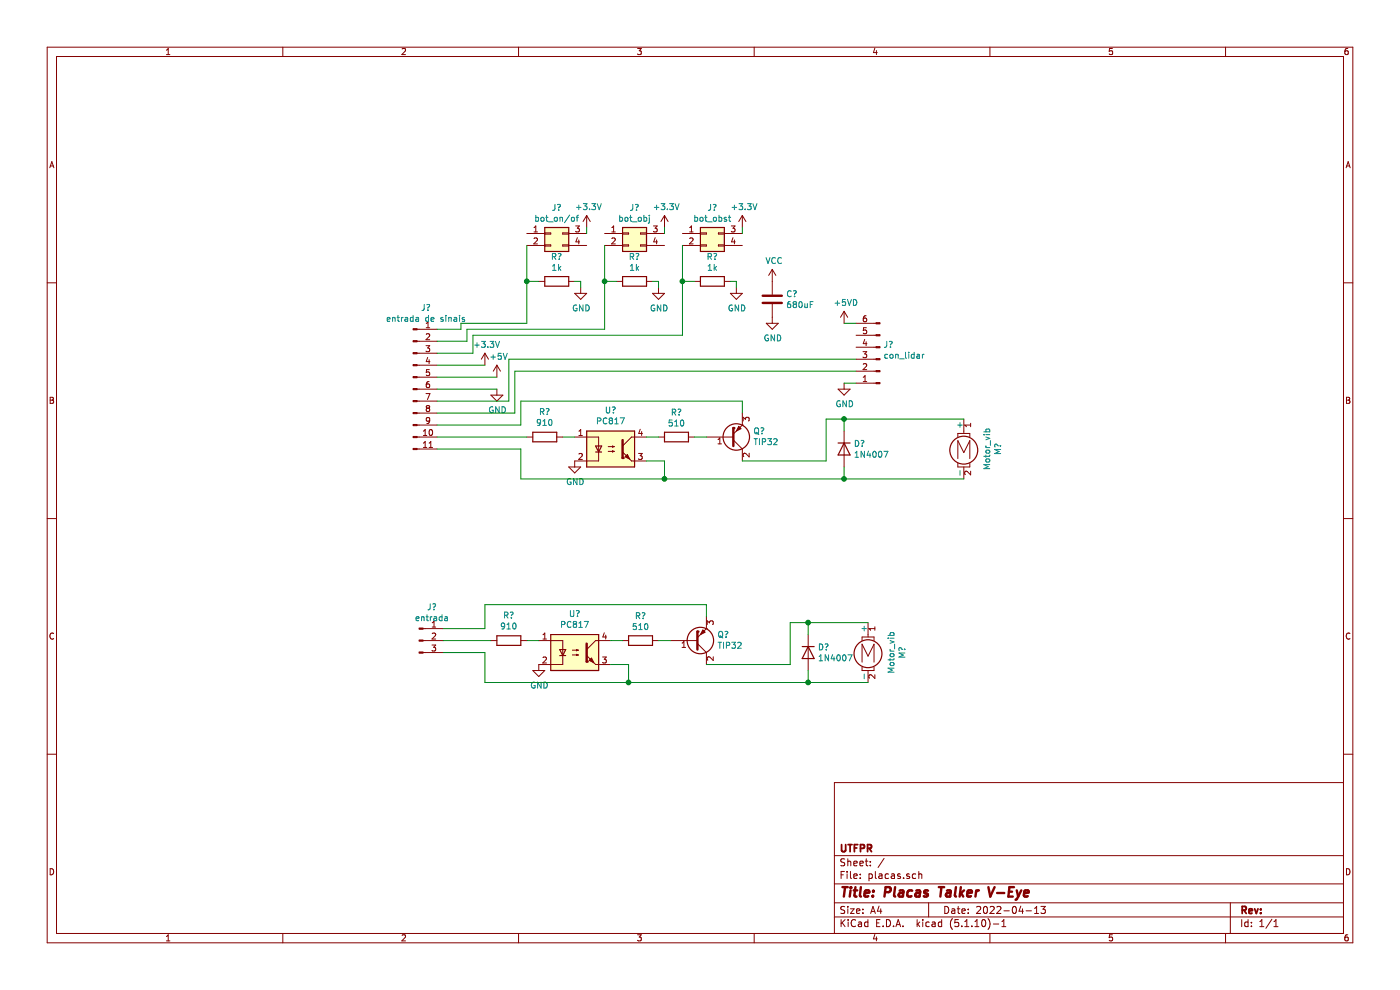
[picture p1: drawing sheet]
EESchema Schematic File Version 4
EELAYER 30 0
EELAYER END
$Descr A4 11693 8268
encoding utf-8
Sheet 1 1
Title "Placas Talker V-Eye"
Date "2022-04-13"
Rev ""
Comp "UTFPR"
Comment1 ""
Comment2 ""
Comment3 ""
Comment4 ""
$EndDescr
$Comp
L Device:C C?
U 1 1
P 6450 2500
F 0 "C?" H 6565 2546 50  0000 L CNN
F 1 "680uF" H 6565 2455 50  0000 L CNN
F 2 "" H 6488 2350 50  0001 C CNN
F 3 "~" H 6450 2500 50  0001 C CNN
	1    6450 2500
	1    0    0    -1  
$EndComp
$Comp
L Connector_Generic:Conn_02x02_Top_Bottom J?
U 1 1
P 5250 1950
F 0 "J?" H 5300 2167 50  0000 C CNN
F 1 "bot_obj" H 5300 2076 50  0000 C CNN
F 2 "" H 5250 1950 50  0001 C CNN
F 3 "~" H 5250 1950 50  0001 C CNN
	1    5250 1950
	1    0    0    -1  
$EndComp
$Comp
L Connector_Generic:Conn_02x02_Top_Bottom J?
U 1 1
P 5900 1950
F 0 "J?" H 5950 2167 50  0000 C CNN
F 1 "bot_obst" H 5950 2076 50  0000 C CNN
F 2 "" H 5900 1950 50  0001 C CNN
F 3 "~" H 5900 1950 50  0001 C CNN
	1    5900 1950
	1    0    0    -1  
$EndComp
$Comp
L Connector_Generic:Conn_02x02_Top_Bottom J?
U 1 1
P 4600 1950
F 0 "J?" H 4650 2167 50  0000 C CNN
F 1 "bot_on/of" H 4650 2076 50  0000 C CNN
F 2 "" H 4600 1950 50  0001 C CNN
F 3 "~" H 4600 1950 50  0001 C CNN
	1    4600 1950
	1    0    0    -1  
$EndComp
$Comp
L Transistor_BJT:TIP2955 Q?
U 1 1
P 6100 3650
F 0 "Q?" H 6291 3604 50  0000 L CNN
F 1 "TIP32" H 6291 3695 50  0000 L CNN
F 2 "Package_TO_SOT_THT:TO-218-3_Vertical" H 6300 3575 50  0001 L CIN
F 3 "" H 6100 3650 50  0001 L CNN
	1    6100 3650
	1    0    0    1   
$EndComp
$Comp
L Isolator:PC817 U?
U 1 1
P 5100 3750
F 0 "U?" H 5100 4075 50  0000 C CNN
F 1 "PC817" H 5100 3984 50  0000 C CNN
F 2 "Package_DIP:DIP-4_W7.62mm" H 4900 3550 50  0001 L CIN
F 3 "http://www.soselectronic.cz/a_info/resource/d/pc817.pdf" H 5100 3750 50  0001 L CNN
	1    5100 3750
	1    0    0    -1  
$EndComp
$Comp
L Device:R R?
U 1 1
P 4550 3650
F 0 "R?" V 4757 3650 50  0000 C CNN
F 1 "910" V 4666 3650 50  0000 C CNN
F 2 "" V 4480 3650 50  0001 C CNN
F 3 "~" H 4550 3650 50  0001 C CNN
	1    4550 3650
	0    -1   -1   0   
$EndComp
$Comp
L Device:R R?
U 1 1
P 5650 3650
F 0 "R?" V 5443 3650 50  0000 C CNN
F 1 "510" V 5534 3650 50  0000 C CNN
F 2 "" V 5580 3650 50  0001 C CNN
F 3 "~" H 5650 3650 50  0001 C CNN
	1    5650 3650
	0    1    1    0   
$EndComp
Wire Wire Line
	4800 3650 4700 3650
Wire Wire Line
	5400 3650 5500 3650
Wire Wire Line
	5800 3650 5900 3650
Wire Wire Line
	5400 3850 5550 3850
Wire Wire Line
	5550 3850 5550 4000
Wire Wire Line
	6200 3450 6200 3350
Wire Wire Line
	4400 3650 3650 3650
Wire Wire Line
	6200 3350 4350 3350
Wire Wire Line
	4350 3350 4350 3550
Wire Wire Line
	5550 4000 7050 4000
Connection ~ 5550 4000
$Comp
L Diode:1N4007 D?
U 1 1
P 7050 3750
F 0 "D?" V 7004 3830 50  0000 L CNN
F 1 "1N4007" V 7095 3830 50  0000 L CNN
F 2 "Diode_THT:D_DO-41_SOD81_P10.16mm_Horizontal" H 7050 3575 50  0001 C CNN
F 3 "http://www.vishay.com/docs/88503/1n4001.pdf" H 7050 3750 50  0001 C CNN
	1    7050 3750
	0    1    1    0   
$EndComp
Wire Wire Line
	7050 3500 7050 3600
Wire Wire Line
	7050 3900 7050 4000
Wire Wire Line
	6200 3850 6900 3850
Wire Wire Line
	6900 3850 6900 3500
Wire Wire Line
	6900 3500 7050 3500
$Comp
L power:GND #PWR?
U 1 1
P 4800 3850
F 0 "#PWR?" H 4800 3600 50  0001 C CNN
F 1 "GND" H 4805 3677 50  0000 C CNN
F 2 "" H 4800 3850 50  0001 C CNN
F 3 "" H 4800 3850 50  0001 C CNN
	1    4800 3850
	1    0    0    -1  
$EndComp
$Comp
L power:GND #PWR?
U 1 1
P 6450 2650
F 0 "#PWR?" H 6450 2400 50  0001 C CNN
F 1 "GND" H 6455 2477 50  0000 C CNN
F 2 "" H 6450 2650 50  0001 C CNN
F 3 "" H 6450 2650 50  0001 C CNN
	1    6450 2650
	1    0    0    -1  
$EndComp
$Comp
L power:VCC #PWR?
U 1 1
P 6450 2350
F 0 "#PWR?" H 6450 2200 50  0001 C CNN
F 1 "VCC" H 6465 2523 50  0000 C CNN
F 2 "" H 6450 2350 50  0001 C CNN
F 3 "" H 6450 2350 50  0001 C CNN
	1    6450 2350
	1    0    0    -1  
$EndComp
$Comp
L power:GND #PWR?
U 1 1
P 4150 3250
F 0 "#PWR?" H 4150 3000 50  0001 C CNN
F 1 "GND" H 4155 3077 50  0000 C CNN
F 2 "" H 4150 3250 50  0001 C CNN
F 3 "" H 4150 3250 50  0001 C CNN
	1    4150 3250
	1    0    0    -1  
$EndComp
Wire Wire Line
	3650 3550 4350 3550
Wire Wire Line
	3650 3450 4300 3450
Wire Wire Line
	4300 3450 4300 3100
Wire Wire Line
	4350 3750 4350 4000
Wire Wire Line
	4350 4000 5550 4000
Wire Wire Line
	3650 3750 4350 3750
Wire Wire Line
	3650 3250 4150 3250
$Comp
L power:GND #PWR?
U 1 1
P 4850 2400
F 0 "#PWR?" H 4850 2150 50  0001 C CNN
F 1 "GND" H 4855 2227 50  0000 C CNN
F 2 "" H 4850 2400 50  0001 C CNN
F 3 "" H 4850 2400 50  0001 C CNN
	1    4850 2400
	1    0    0    -1  
$EndComp
Wire Wire Line
	4800 2350 4850 2350
Wire Wire Line
	4850 2350 4850 2400
Wire Wire Line
	4900 1900 4900 1950
$Comp
L Connector:Conn_01x11_Male J?
U 1 1
P 3450 3250
F 0 "J?" H 3558 3931 50  0000 C CNN
F 1 "entrada de sinais" H 3558 3840 50  0000 C CNN
F 2 "" H 3450 3250 50  0001 C CNN
F 3 "~" H 3450 3250 50  0001 C CNN
	1    3450 3250
	1    0    0    -1  
$EndComp
$Comp
L power:+3.3V #PWR?
U 1 1
P 4050 3050
F 0 "#PWR?" H 4050 2900 50  0001 C CNN
F 1 "+3.3V" H 4065 3223 50  0000 C CNN
F 2 "" H 4050 3050 50  0001 C CNN
F 3 "" H 4050 3050 50  0001 C CNN
	1    4050 3050
	1    0    0    -1  
$EndComp
Wire Wire Line
	4050 3050 3650 3050
$Comp
L power:+3.3V #PWR?
U 1 1
P 4900 1900
F 0 "#PWR?" H 4900 1750 50  0001 C CNN
F 1 "+3.3V" H 4915 2073 50  0000 C CNN
F 2 "" H 4900 1900 50  0001 C CNN
F 3 "" H 4900 1900 50  0001 C CNN
	1    4900 1900
	1    0    0    -1  
$EndComp
Wire Wire Line
	3650 3350 4250 3350
Wire Wire Line
	3650 3150 4150 3150
$Comp
L power:+5V #PWR?
U 1 1
P 4150 3150
F 0 "#PWR?" H 4150 3000 50  0001 C CNN
F 1 "+5V" H 4165 3323 50  0000 C CNN
F 2 "" H 4150 3150 50  0001 C CNN
F 3 "" H 4150 3150 50  0001 C CNN
	1    4150 3150
	1    0    0    -1  
$EndComp
Wire Wire Line
	4250 3350 4250 3000
$Comp
L Device:R R?
U 1 1
P 4650 2350
F 0 "R?" V 4443 2350 50  0000 C CNN
F 1 "1k" V 4534 2350 50  0000 C CNN
F 2 "" V 4580 2350 50  0001 C CNN
F 3 "~" H 4650 2350 50  0001 C CNN
	1    4650 2350
	0    -1   1    0   
$EndComp
Wire Wire Line
	4400 2350 4500 2350
Wire Wire Line
	4400 2050 4400 2350
$Comp
L power:GND #PWR?
U 1 1
P 5500 2400
F 0 "#PWR?" H 5500 2150 50  0001 C CNN
F 1 "GND" H 5505 2227 50  0000 C CNN
F 2 "" H 5500 2400 50  0001 C CNN
F 3 "" H 5500 2400 50  0001 C CNN
	1    5500 2400
	1    0    0    -1  
$EndComp
Wire Wire Line
	5450 2350 5500 2350
Wire Wire Line
	5500 2350 5500 2400
$Comp
L Device:R R?
U 1 1
P 5300 2350
F 0 "R?" V 5093 2350 50  0000 C CNN
F 1 "1k" V 5184 2350 50  0000 C CNN
F 2 "" V 5230 2350 50  0001 C CNN
F 3 "~" H 5300 2350 50  0001 C CNN
	1    5300 2350
	0    -1   1    0   
$EndComp
Wire Wire Line
	5050 2350 5150 2350
Wire Wire Line
	5050 2050 5050 2350
$Comp
L power:GND #PWR?
U 1 1
P 6150 2400
F 0 "#PWR?" H 6150 2150 50  0001 C CNN
F 1 "GND" H 6155 2227 50  0000 C CNN
F 2 "" H 6150 2400 50  0001 C CNN
F 3 "" H 6150 2400 50  0001 C CNN
	1    6150 2400
	1    0    0    -1  
$EndComp
Wire Wire Line
	6100 2350 6150 2350
Wire Wire Line
	6150 2350 6150 2400
$Comp
L Device:R R?
U 1 1
P 5950 2350
F 0 "R?" V 5743 2350 50  0000 C CNN
F 1 "1k" V 5834 2350 50  0000 C CNN
F 2 "" V 5880 2350 50  0001 C CNN
F 3 "~" H 5950 2350 50  0001 C CNN
	1    5950 2350
	0    -1   1    0   
$EndComp
Wire Wire Line
	5700 2350 5800 2350
Wire Wire Line
	5700 2050 5700 2350
$Comp
L power:+3.3V #PWR?
U 1 1
P 5550 1900
F 0 "#PWR?" H 5550 1750 50  0001 C CNN
F 1 "+3.3V" H 5565 2073 50  0000 C CNN
F 2 "" H 5550 1900 50  0001 C CNN
F 3 "" H 5550 1900 50  0001 C CNN
	1    5550 1900
	1    0    0    -1  
$EndComp
$Comp
L power:+3.3V #PWR?
U 1 1
P 6200 1900
F 0 "#PWR?" H 6200 1750 50  0001 C CNN
F 1 "+3.3V" H 6215 2073 50  0000 C CNN
F 2 "" H 6200 1900 50  0001 C CNN
F 3 "" H 6200 1900 50  0001 C CNN
	1    6200 1900
	1    0    0    -1  
$EndComp
Wire Wire Line
	6200 1900 6200 1950
Wire Wire Line
	5550 1900 5550 1950
Wire Wire Line
	3650 2950 3950 2950
Wire Wire Line
	3950 2950 3950 2800
Connection ~ 5700 2350
Wire Wire Line
	3650 2850 3900 2850
Connection ~ 5050 2350
Connection ~ 4400 2350
Wire Wire Line
	4400 2350 4400 2700
Wire Wire Line
	5050 2350 5050 2750
Wire Wire Line
	5700 2350 5700 2800
Wire Wire Line
	3950 2800 5700 2800
Wire Wire Line
	3900 2750 3900 2850
Wire Wire Line
	3900 2750 5050 2750
Wire Wire Line
	4400 2700 3850 2700
Wire Wire Line
	3850 2700 3850 2750
Wire Wire Line
	3850 2750 3650 2750
$Comp
L Motor:Motor_DC_ALT M?
U 1 1
P 7250 5400
F 0 "M?" V 7534 5350 50  0000 C CNN
F 1 "Motor_vib" V 7443 5350 50  0000 C CNN
F 2 "" H 7250 5310 50  0001 C CNN
F 3 "~" H 7250 5310 50  0001 C CNN
	1    7250 5400
	1    0    0    -1  
$EndComp
$Comp
L Transistor_BJT:TIP2955 Q?
U 1 1
P 5800 5350
F 0 "Q?" H 5991 5304 50  0000 L CNN
F 1 "TIP32" H 5991 5395 50  0000 L CNN
F 2 "Package_TO_SOT_THT:TO-218-3_Vertical" H 6000 5275 50  0001 L CIN
F 3 "" H 5800 5350 50  0001 L CNN
	1    5800 5350
	1    0    0    1   
$EndComp
$Comp
L Isolator:PC817 U?
U 1 1
P 4800 5450
F 0 "U?" H 4800 5775 50  0000 C CNN
F 1 "PC817" H 4800 5684 50  0000 C CNN
F 2 "Package_DIP:DIP-4_W7.62mm" H 4600 5250 50  0001 L CIN
F 3 "http://www.soselectronic.cz/a_info/resource/d/pc817.pdf" H 4800 5450 50  0001 L CNN
	1    4800 5450
	1    0    0    -1  
$EndComp
$Comp
L Device:R R?
U 1 1
P 4250 5350
F 0 "R?" V 4457 5350 50  0000 C CNN
F 1 "910" V 4366 5350 50  0000 C CNN
F 2 "" V 4180 5350 50  0001 C CNN
F 3 "~" H 4250 5350 50  0001 C CNN
	1    4250 5350
	0    -1   -1   0   
$EndComp
$Comp
L Device:R R?
U 1 1
P 5350 5350
F 0 "R?" V 5143 5350 50  0000 C CNN
F 1 "510" V 5234 5350 50  0000 C CNN
F 2 "" V 5280 5350 50  0001 C CNN
F 3 "~" H 5350 5350 50  0001 C CNN
	1    5350 5350
	0    1    1    0   
$EndComp
Wire Wire Line
	4500 5350 4400 5350
Wire Wire Line
	5100 5350 5200 5350
Wire Wire Line
	5500 5350 5600 5350
Wire Wire Line
	5100 5550 5250 5550
Wire Wire Line
	5250 5550 5250 5700
Wire Wire Line
	5900 5150 5900 5050
Wire Wire Line
	5900 5050 4050 5050
Wire Wire Line
	4050 5050 4050 5250
Wire Wire Line
	5250 5700 6750 5700
Connection ~ 5250 5700
$Comp
L Diode:1N4007 D?
U 1 1
P 6750 5450
F 0 "D?" V 6704 5530 50  0000 L CNN
F 1 "1N4007" V 6795 5530 50  0000 L CNN
F 2 "Diode_THT:D_DO-41_SOD81_P10.16mm_Horizontal" H 6750 5275 50  0001 C CNN
F 3 "http://www.vishay.com/docs/88503/1n4001.pdf" H 6750 5450 50  0001 C CNN
	1    6750 5450
	0    1    1    0   
$EndComp
Wire Wire Line
	6750 5200 6750 5300
Wire Wire Line
	6750 5200 7250 5200
Wire Wire Line
	6750 5600 6750 5700
Connection ~ 6750 5700
Wire Wire Line
	6750 5700 7250 5700
Wire Wire Line
	5900 5550 6600 5550
Wire Wire Line
	6600 5550 6600 5200
Wire Wire Line
	6600 5200 6750 5200
Connection ~ 6750 5200
$Comp
L power:GND #PWR?
U 1 1
P 4500 5550
F 0 "#PWR?" H 4500 5300 50  0001 C CNN
F 1 "GND" H 4505 5377 50  0000 C CNN
F 2 "" H 4500 5550 50  0001 C CNN
F 3 "" H 4500 5550 50  0001 C CNN
	1    4500 5550
	1    0    0    -1  
$EndComp
Wire Wire Line
	4050 5450 4050 5700
Wire Wire Line
	4050 5700 5250 5700
$Comp
L Connector:Conn_01x03_Male J?
U 1 1
P 3500 5350
F 0 "J?" H 3608 5631 50  0000 C CNN
F 1 "entrada" H 3608 5540 50  0000 C CNN
F 2 "" H 3500 5350 50  0001 C CNN
F 3 "~" H 3500 5350 50  0001 C CNN
	1    3500 5350
	1    0    0    -1  
$EndComp
Wire Wire Line
	4050 5250 3700 5250
Wire Wire Line
	3700 5350 4100 5350
Wire Wire Line
	4050 5450 3700 5450
$Comp
L Connector:Conn_01x06_Male J?
U 1 1
P 7350 3000
F 0 "J?" H 7322 2882 50  0000 R CNN
F 1 "con_lidar" H 7322 2973 50  0000 R CNN
F 2 "" H 7350 3000 50  0001 C CNN
F 3 "~" H 7350 3000 50  0001 C CNN
	1    7350 3000
	-1   0    0    1   
$EndComp
$Comp
L power:GND #PWR?
U 1 1
P 7050 3200
F 0 "#PWR?" H 7050 2950 50  0001 C CNN
F 1 "GND" H 7055 3027 50  0000 C CNN
F 2 "" H 7050 3200 50  0001 C CNN
F 3 "" H 7050 3200 50  0001 C CNN
	1    7050 3200
	1    0    0    -1  
$EndComp
Wire Wire Line
	7050 3200 7150 3200
$Comp
L power:+5VD #PWR?
U 1 1
P 7050 2700
F 0 "#PWR?" H 7050 2550 50  0001 C CNN
F 1 "+5VD" H 7065 2873 50  0000 C CNN
F 2 "" H 7050 2700 50  0001 C CNN
F 3 "" H 7050 2700 50  0001 C CNN
	1    7050 2700
	1    0    0    -1  
$EndComp
Wire Wire Line
	7150 2700 7050 2700
Wire Wire Line
	7150 3100 4300 3100
Wire Wire Line
	4250 3000 7150 3000
Connection ~ 7050 4000
Connection ~ 7050 3500
Wire Wire Line
	7050 4000 8050 4000
Wire Wire Line
	7050 3500 8050 3500
$Comp
L Motor:Motor_DC_ALT M?
U 1 1
P 8050 3700
F 0 "M?" V 8334 3650 50  0000 C CNN
F 1 "Motor_vib" V 8243 3650 50  0000 C CNN
F 2 "" H 8050 3610 50  0001 C CNN
F 3 "~" H 8050 3610 50  0001 C CNN
	1    8050 3700
	1    0    0    -1  
$EndComp
$EndSCHEMATC
